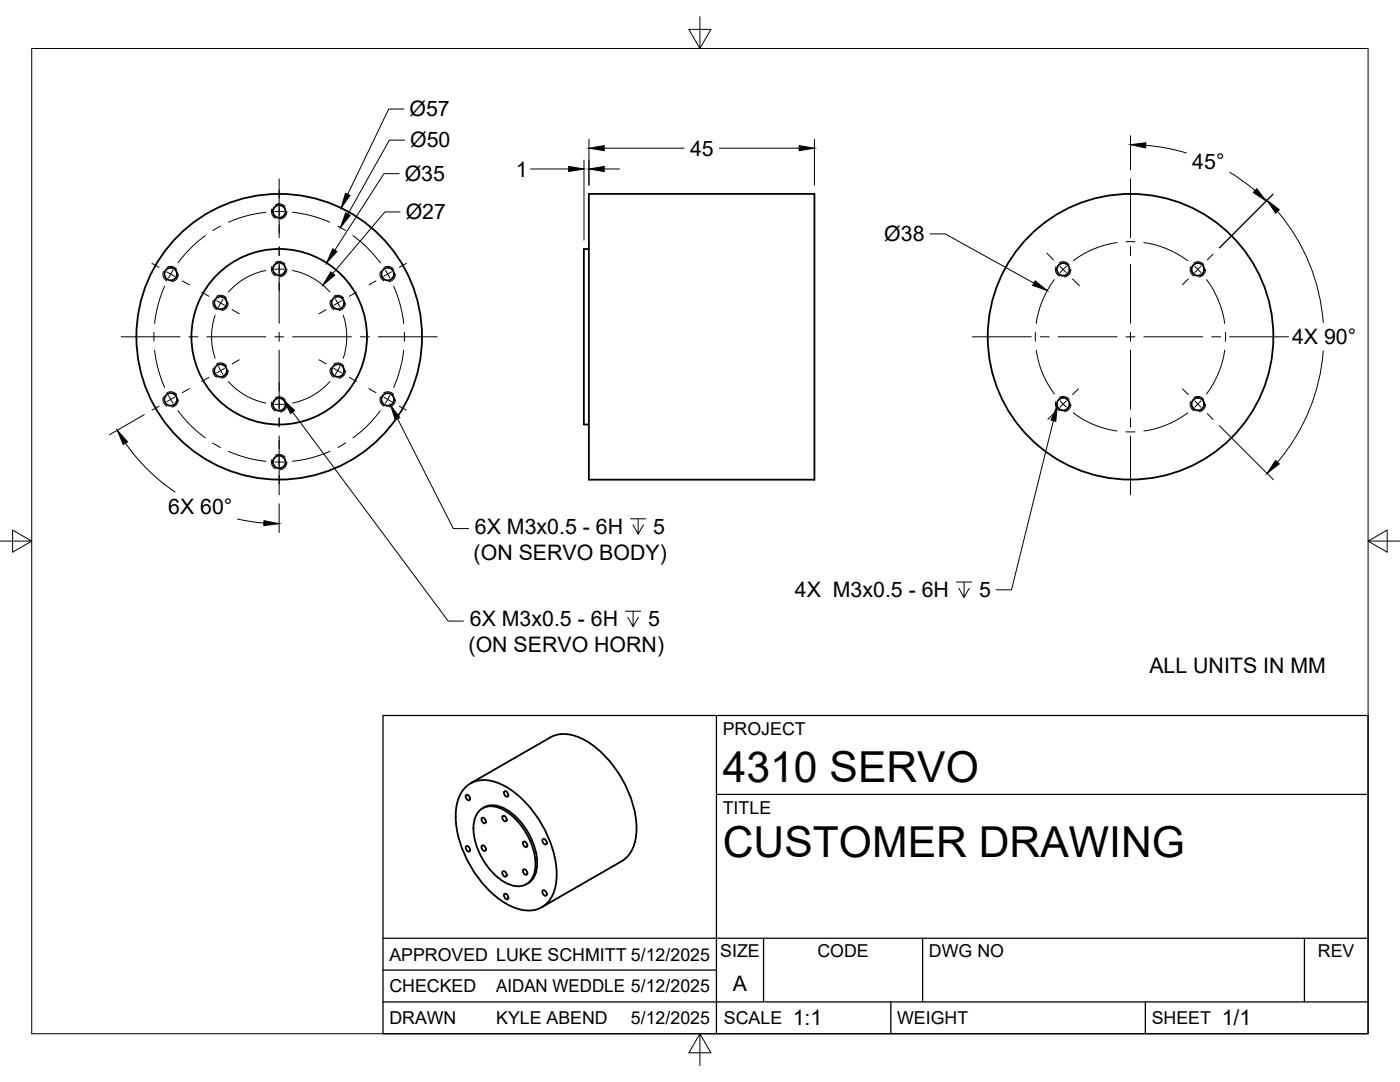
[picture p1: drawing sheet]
<svg xmlns="http://www.w3.org/2000/svg" width="279mm" height="216mm" viewBox="0 0 279 216" stroke-linecap="round" stroke-linejoin="round" font-family="sans-serif">
<!-- layer: Visible -->
<g fill="none" stroke="#000" stroke-width=".36">
<path d="M117.5 38.7h45v57h-45zM117.5 49.7h-1v35h1M92.7 157.2a5.8 5.8 0 0 1 7.1-.8 20.8 20.8 0 0 1 9.9 11.4 14.9 14.9 0 0 1 .7 10.5 5.3 5.3 0 0 1-6.9 3.1 17.5 17.5 0 0 1-9.2-8 20.1 20.1 0 0 1-3.3-12 7.3 7.3 0 0 1 1.7-4.2zM93 158.7l.2-.1a.68 .68 0 0 1 .5 .4 .68 .68 0 0 1-.1 .7 .79 .79 0 0 1-.6-1zM100.6 157.9h.2a.68 .68 0 0 1 .6 .4 .68 .68 0 0 1-.2 .7 .79 .79 0 0 1-.6-1.1zM109.8 147.2l-15.9 9.1M109.8 147.1a6.5 6.5 0 0 1 6.1 .2 21.7 21.7 0 0 1 10.6 13.9 11.1 11.1 0 0 1-1 9.4l-1.4 1.2M93 168.9l.2-.1a.68 .68 0 0 1 .5 .4 .68 .68 0 0 1-.1 .7 .79 .79 0 0 1-.6-1zM95.7 161.8a4 4 0 0 1 5-.1 13.3 13.3 0 0 1 6.1 11.8 3.5 3.5 0 0 1-5.1 3 13 13 0 0 1-7.1-12.3l.2-1zM96.1 168.8l.2-.1a.68 .68 0 0 1 .6 .4 .68 .68 0 0 1-.1 .7 .79 .79 0 0 1-.7-1zM96.1 163.2l.2-.1a.68 .68 0 0 1 .6 .5 .68 .68 0 0 1-.1 .7 .79 .79 0 0 1-.7-1.1zM96.6 161.1l-.3 .2"/>
<path d="M96.6 161.1a4.6 4.6 0 0 1 4.9 .7 13.6 13.6 0 0 1 5.7 10.9 4 4 0 0 1-2.2 3.8M100.3 162.9l.2-.1a.68 .68 0 0 1 .5 .4 .68 .68 0 0 1-.1 .7 .79 .79 0 0 1-.6-1zM100.3 173.9l.2-.1a.68 .68 0 0 1 .5 .4 .68 .68 0 0 1-.1 .8 .79 .79 0 0 1-.6-1.1zM100.6 178.4l.2-.1a.68 .68 0 0 1 .6 .5 .68 .68 0 0 1-.2 .7 .79 .79 0 0 1-.6-1.1zM104.4 173.5l.2-.1a.68 .68 0 0 1 .6 .5 .68 .68 0 0 1-.2 .7 .79 .79 0 0 1-.6-1.1zM104.4 168l.2-.1a.68 .68 0 0 1 .6 .4 .68 .68 0 0 1-.2 .7 .79 .79 0 0 1-.6-1zM108.3 177.7l.2-.1a.68 .68 0 0 1 .5 .5 .68 .68 0 0 1-.1 .7 .79 .79 0 0 1-.6-1.1zM108.3 167.5l.2-.1a.68 .68 0 0 1 .5 .4 .68 .68 0 0 1-.1 .7 .79 .79 0 0 1-.6-1zM124.1 171.9l-16 9.1"/>
<circle cx="34.1" cy="54.7" r="1.26"/>
<circle cx="55.7" cy="42.2" r="1.26"/>
<circle cx="55.7" cy="53.7" r="1.26"/>
<circle cx="77.4" cy="54.7" r="1.26"/>
<circle cx="212.2" cy="53.8" r="1.26"/>
<circle cx="239.1" cy="53.8" r="1.26"/>
<circle cx="34.1" cy="79.7" r="1.26"/>
<circle cx="44" cy="73.9" r="1.26"/>
<circle cx="44" cy="60.4" r="1.26"/>
<circle cx="55.7" cy="67.2" r="17.5"/>
<circle cx="55.7" cy="67.2" r="28.5"/>
<circle cx="67.4" cy="60.4" r="1.26"/>
<circle cx="67.4" cy="73.9" r="1.26"/>
<circle cx="77.4" cy="79.7" r="1.26"/>
<circle cx="225.6" cy="67.2" r="28.5"/>
<circle cx="55.7" cy="80.7" r="1.26"/>
<circle cx="55.7" cy="92.2" r="1.26"/>
<circle cx="212.2" cy="80.6" r="1.26"/>
<circle cx="239.1" cy="80.6" r="1.26"/>
</g>
<!-- layer: Hidden -->
<g fill="none" stroke="#000" stroke-width=".2">
<path d="M32.6 54.2a1.52 1.52 0 0 0 .7 1.8M33.3 53.4a1.5 1.5 0 0 1 1.9 .3M35.6 54.7a1.51 1.51 0 0 1-1.3 1.5M42.6 59.9a1.56 1.56 0 0 0 .6 1.9M43.2 59.1a1.49 1.49 0 0 1 2 .4M54.3 41.7a1.55 1.55 0 0 0 .6 1.8M54.3 53.2a1.52 1.52 0 0 0 .6 1.8M54.9 40.9a1.57 1.57 0 0 1 2 .3M54.9 52.4a1.5 1.5 0 0 1 2 .3M57.3 42.2a1.51 1.51 0 0 1-1.3 1.5M57.3 53.7a1.55 1.55 0 0 1-1.3 1.5M66 59.9a1.56 1.56 0 0 0 .6 1.9"/>
<path d="M66.6 59.1a1.52 1.52 0 0 1 2 .4M75.9 54.2a1.5 1.5 0 0 0 .7 1.8M76.6 53.4a1.5 1.5 0 0 1 1.9 .3M78.9 54.7a1.52 1.52 0 0 1-1.3 1.5M210.7 53.2a1.52 1.52 0 0 0 .7 1.9M211.4 52.4a1.5 1.5 0 0 1 2 .4M213.7 53.8a1.56 1.56 0 0 1-1.3 1.5M237.6 53.2a1.52 1.52 0 0 0 .7 1.9M238.3 52.4a1.5 1.5 0 0 1 1.9 .4M240.6 53.8a1.55 1.55 0 0 1-1.3 1.5M32.6 79.2a1.53 1.53 0 0 0 .7 1.8M33.3 78.4a1.54 1.54 0 0 1 1.9 .3"/>
<path d="M35.6 79.7a1.51 1.51 0 0 1-1.3 1.5M42.6 73.4a1.56 1.56 0 0 0 .6 1.9M43.2 72.6a1.49 1.49 0 0 1 2 .4M45.6 74a1.56 1.56 0 0 1-1.3 1.5M45.6 60.5a1.56 1.56 0 0 1-1.3 1.5M54.9 79.4a1.5 1.5 0 0 1 2 .3M66 73.4a1.56 1.56 0 0 0 .6 1.9M66.6 72.6a1.52 1.52 0 0 1 2 .4M68.9 74a1.56 1.56 0 0 1-1.2 1.5M68.9 60.5a1.56 1.56 0 0 1-1.2 1.5M75.9 79.2a1.51 1.51 0 0 0 .7 1.8M76.6 78.4a1.54 1.54 0 0 1 1.9 .3"/>
<path d="M78.9 79.7a1.51 1.51 0 0 1-1.3 1.5M211.4 79.3a1.5 1.5 0 0 1 2 .4M238.3 79.3a1.5 1.5 0 0 1 1.9 .4M54.3 91.7a1.55 1.55 0 0 0 .6 1.9M54.3 80.2a1.52 1.52 0 0 0 .6 1.8M54.9 90.9a1.57 1.57 0 0 1 2 .3M57.3 92.2a1.51 1.51 0 0 1-1.3 1.5M57.3 80.7a1.55 1.55 0 0 1-1.3 1.5M210.7 80.1a1.53 1.53 0 0 0 .7 1.9M213.7 80.6a1.51 1.51 0 0 1-1.3 1.5M237.6 80.1a1.53 1.53 0 0 0 .7 1.9M240.6 80.6a1.51 1.51 0 0 1-1.3 1.5"/>
</g>
<!-- layer: Border -->
<path d="M6.3 9.7h266.7v196.6h-266.7zM139.7 3.3v6.4l2.2-3.8h-4.4l2.2 3.8M0 108h6.3l-3.8-2.2v4.4l3.8-2.2M273 108l3.8 2.2v-4.4l-3.8 2.2h6.4M139.7 206.3l-2.2 3.8h4.4l-2.2-3.8v6.3" fill="none" stroke="#000" stroke-width=".2"/>
<!-- layer: Titleblock -->
<path d="M76.4 142.8h196.6v63.5h-196.6zM143 158.5h130M143 142.8v63.5M76.4 199.9h196.6M76.4 193.6h66.6M76.4 187.2h196.6M152.4 187.2v12.7M177.8 199.9v6.4M184.1 187.2v12.7M228.6 199.9v6.4M260.3 187.2v12.7" fill="none" stroke="#000" stroke-width=".25"/>
<!-- layer: Smart Centers -->
<g fill="none" stroke="#000" stroke-width=".2">
<path d="M55.7 35.7v11.7M225.6 35.7v11.7M30.3 52.6l1.4 .8M32.9 57.1l-1.4 3.9-.6 3.5M33.3 54.3l1.5 .8M34.5 53.9l-.9 1.6M36.4 56l1.4 .9M40.3 58.3l1.4 .8M41 47l-.7 .5a25 25 0 0 0-4.8 5M44 45.1l-1.5 .9M44.5 59.7l-.9 1.5M53 42.4a24.6 24.6 0 0 0-7.4 1.9"/>
<path d="M53 54a13.2 13.2 0 0 0-7.4 4.3M54.8 53.7h1.8M55.7 49.2v1.8M55.7 52.8v11.7M56.6 42.2h-1.8M58.4 42.4a25 25 0 0 1 7.4 1.9M58.4 54a13.3 13.3 0 0 1 7.4 4.3M66.9 59.7l.9 1.5M67.4 45.1l1.6 .9M70.4 47l.7 .5a25 25 0 0 1 4.8 5M71.1 58.3l-1.4 .8M75 56l-1.4 .9"/>
<path d="M76.9 53.9l.9 1.6M78.1 54.3l-1.5 .8M78.6 57.1l1.3 3.9 .7 3.5M81.1 52.6l-1.4 .8M208.9 50.5l1.4 1.4M210.4 55.8a18.9 18.9 0 0 0-3.6 8.7M211.5 53.1l1.3 1.3M212.8 53.1l-1.2 1.3M214.1 55.7l1.3 1.3M222.9 48.4a18.9 18.9 0 0 0-8.7 3.6M224.7 48.2h1.8M225.6 49.2v1.8"/>
<path d="M225.6 52.8v11.7M228.3 48.4a19.1 19.1 0 0 1 8.7 3.6M237.2 55.7l-1.2 1.1M238.4 53.1l1.3 1.3M239.7 53.1l-1.3 1.3M240.8 55.8a18.9 18.9 0 0 1 3.6 8.7M242.1 50.7l-1.2 1.2M24.2 67.2h11.7M30.7 66.3v1.8M30.9 69.9l.6 3.5 1.4 3.9M33.6 78.9l.9 1.6M34.8 79.2l-1.5 .9"/>
<path d="M37.7 67.2h1.8M37.8 77.6l-1.4 .8M41.3 67.2h11.7M41.7 75.3l-1.4 .8M42.9 62.9a13.5 13.5 0 0 0 0 8.6M43.2 60l1.6 .9M43.6 73.2l.9 1.5M44.8 73.5l-1.6 .9M45.6 76.1a13.5 13.5 0 0 0 7.4 4.3M46.3 61.8l1.5 .8M47.8 71.8l-1.5 .8M54.8 67.2h1.8"/>
<path d="M55.7 66.3v1.8M55.7 69.9v11.7M58.4 67.2h11.7M63.7 71.8l1.4 .8M65.1 61.8l-1.4 .8M65.8 76.1a13.7 13.7 0 0 1-7.4 4.3M66.6 73.5l1.6 .9M67.8 73.2l-.9 1.5M68.2 60l-1.6 .9M68.5 62.9a13.5 13.5 0 0 1 0 8.6M69.7 75.3l1.4 .8M71.9 67.2h1.8"/>
<path d="M73.6 77.6l1.4 .8M75.5 67.2h11.7M76.6 79.2l1.5 .9M77.8 78.9l-.9 1.6M80.6 69.9l-.7 3.5-1.3 3.9M80.7 66.3v1.8M194.1 67.2h11.7M206.6 66.3v1.8M206.8 69.9a18.9 18.9 0 0 0 3.6 8.7M207.6 67.2h1.8M211.2 67.2h11.7M211.6 80l1.2 1.2"/>
<path d="M215.2 77.6l-1.1 1.1M224.7 67.2h1.8M225.6 66.3v1.8M225.6 69.9v11.7M228.3 67.2h11.8M236 77.6l1.2 1.1M239.7 80l-1.3 1.2M241.8 67.2h1.8M244.4 69.9a18.9 18.9 0 0 1-3.6 8.7M244.6 66.3v1.8M245.4 67.2h11.8M31.7 81l-1.4 .9"/>
<path d="M35.5 81.9a24.2 24.2 0 0 0 5.5 5.5M42.4 88.4l1.6 .9M45.6 90.1l.7 .3a25.3 25.3 0 0 0 6.7 1.7M54.8 80.7h1.8M55.7 83.4v1.8M55.7 87v11.7M56.6 92.2h-1.8M65.8 90.1l-.7 .3a25.3 25.3 0 0 1-6.7 1.7M69 88.4l-1.6 .9M75.9 81.9a24.2 24.2 0 0 1-5.5 5.5M79.7 81l1.4 .9M210.3 82.5l-1.2 1.2"/>
<path d="M212.8 80l-1.3 1.3M214.2 82.4a18.9 18.9 0 0 0 8.7 3.6M224.7 86.2h1.8M225.6 83.4v1.8M225.6 87v11.7M237 82.4a19.1 19.1 0 0 1-8.7 3.6M238.4 80l1.3 1.3M240.9 82.5l1.2 1.2"/>
</g>
<!-- layer: FD_Dimensions -->
<g fill="none" stroke="#000" stroke-width=".2">
<path d="M79.7 34.6h-3.1l-9.8 15.3M80.6 21.8h-3l-8.2 17M80.8 28h-3.1l-8.3 14.7M105.8 33.7h7.7M116.5 31.9v16M117.5 27.8v9.1M120.6 29.6h15.9M120.6 33.7h3M143.6 29.6h15.9M162.5 27.8v9.1M225.6 27.1v6.8M228.7 29a38.3 38.3 0 0 1 8.1 1.5"/>
<path d="M245.4 34.4l2.6 1.7 2.5 1.9M254.1 38.7l-10.7 10.8 10.6-10.7M79.9 42.3h-3.1l-10.4 12.3M185.6 46.7h3l17.7 9.8M255 42.2a38.6 38.6 0 0 1 9.1 22.2M264.1 70a38.6 38.6 0 0 1-9.1 22.2M25 88.4a37.3 37.3 0 0 0 9.9 9.8M28.8 82.7l-6.9 4M243.4 84.9l10.7 10.8M47.4 103.6l5.3 .8M55.7 100.5v5.8"/>
</g>
<g fill="#000" stroke="#000" stroke-width=".2">
<path d="M68.9 38.6l.9 .4-1.7 2.5zM113.5 33.2l3 .5-3 .5zM117.5 29.6l3.1-.5v1zM117.5 33.7l3.1-.5v1zM159.5 29.1l3 .5-3 .5zM225.6 28.9l3.1-.4-.1 1zM250.8 37.7l1.9 2.4-2.6-1.7zM66 54.3l.8 .6-2.4 2zM66.4 49.6l.8 .6-2 2.3zM69 42.5l.9 .5-2 2.4zM206.6 56l2.4 2-2.9-1.1zM252.9 39.9l2.4 1.9-.7 .7z"/>
<path d="M23.4 85.9l2.1 2.3-.9 .5zM254.6 91.9l.7 .7-2.4 1.9zM52.7 103.9l3 .6-3.1 .4z"/>
</g>
<!-- layer: Hole Notes -->
<path d="M58.4 82.2l31.1 41.7h3M79.3 83.5l11.2 22h3M210.2 83.9l-8.3 33.8h-3.1M125.8 103.5h3.1M127.4 103.5v3.1l-1.1-1.9M128.4 104.7l-1 1.9M190.9 116.1h3M192.4 116.1v3.1l-1.1-1.8M193.4 117.4l-1 1.8M124.8 122h3.1M126.3 122v3l-1-1.8M127.4 123.2l-1.1 1.8" fill="none" stroke="#000" stroke-width=".2"/>
<path d="M56.6 79.8l2.2 2.1-.8 .6zM77.9 80.8l1.9 2.5-.9 .5zM211 81l-.3 3.1-1-.3z" fill="#000" stroke="#000" stroke-width=".2"/>
<g font-size="8.5">
<text x="144.3" y="156">4310 SERVO</text>
<text x="144.3" y="171">CUSTOMER DRAWING</text>
</g>
<g font-size="4.3">
<text x="81.7" y="23.2">Ø57</text>
<text x="81.9" y="29.4">Ø50</text>
<text x="103" y="35.2">1</text>
<text x="137.7" y="31.1">45</text>
<text x="238" y="33.6">45°</text>
<text x="80.8" y="36.1">Ø35</text>
<text x="81" y="43.8">Ø27</text>
<text x="176.5" y="48.1">Ø38</text>
<text x="257.9" y="68.7">4X 90°</text>
<text x="33.6" y="102.5">6X 60°</text>
<text x="94.8" y="106.6">6X M3x0.5 - 6H</text>
<text x="130.4" y="106.6">5</text>
<text x="94.5" y="111.7">(ON SERVO BODY)</text>
<text x="158.6" y="119.2">4X M3x0.5 - 6H</text>
<text x="195.4" y="119.2">5</text>
<text x="93.8" y="125">6X M3x0.5 - 6H</text>
<text x="129.3" y="125">5</text>
<text x="93.5" y="130.2">(ON SERVO HORN)</text>
<text x="229.4" y="134.2">ALL UNITS IN MM</text>
<text x="146.3" y="197.7">A</text>
<text x="158.2" y="204.6">1:1</text>
<text x="243.8" y="204.6">1/1</text>
</g>
<g font-size="3.5">
<text x="144.3" y="146.6">PROJECT</text>
<text x="144.3" y="162.3">TITLE</text>
<text x="77.7" y="191.7">APPROVED LUKE SCHMITT 5/12/2025</text>
<text x="143.7" y="191">SIZE</text>
<text x="163.1" y="191">CODE</text>
<text x="185.4" y="191">DWG NO</text>
<text x="263" y="191">REV</text>
<text x="77.7" y="198">CHECKED</text>
<text x="99" y="198">AIDAN WEDDLE 5/12/2025</text>
<text x="77.7" y="204.4">DRAWN</text>
<text x="99" y="204.4">KYLE ABEND</text>
<text x="125.9" y="204.4">5/12/2025</text>
<text x="144.5" y="204.4">SCALE</text>
<text x="179" y="204.4">WEIGHT</text>
<text x="229.8" y="204.4">SHEET</text>
</g>
</svg>
